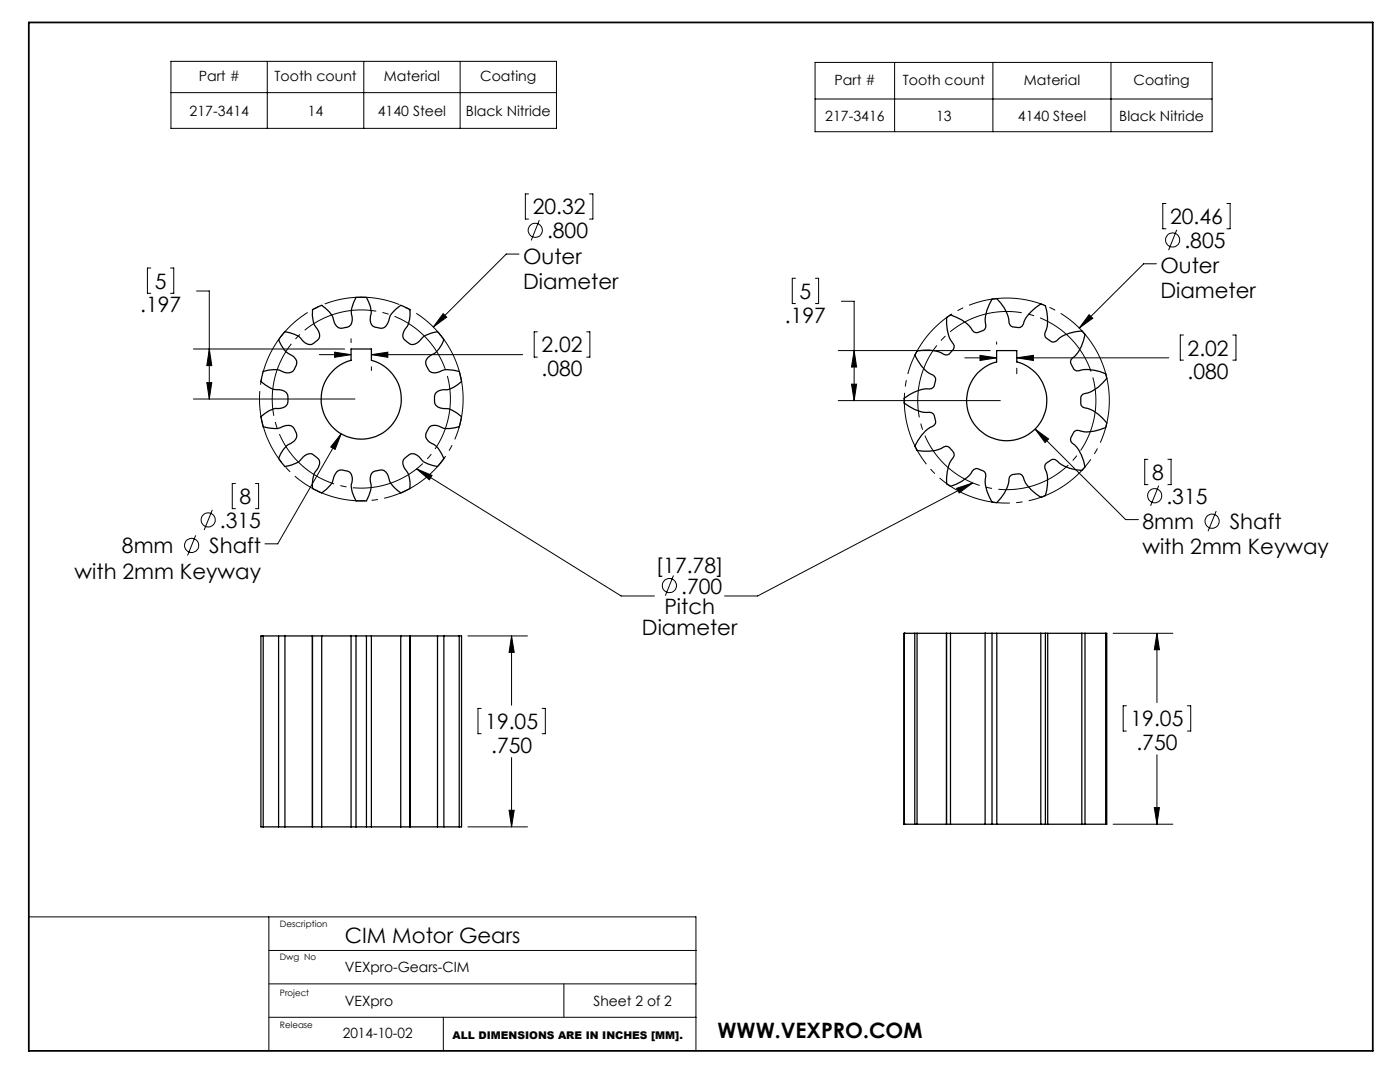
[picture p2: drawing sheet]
<svg xmlns="http://www.w3.org/2000/svg" width="279mm" height="216mm" viewBox="0 0 279 216" stroke-linecap="round" stroke-linejoin="round" font-family="sans-serif">
<g fill="none" stroke="#000" stroke-width=".2">
<path d="M34.1 12.2h77v13.4h-77zM34.1 18.5h77M53.3 12.2v13.4M72.6 12.2v13.4M91.8 12.2v13.4M162.7 12.5h79.2v13.8h-79.2zM162.7 19.8h79.2M178.5 12.5v13.8M198.2 12.5v13.8M221.7 12.5v13.8M105.5 38.7h-.7v5h.7M117.7 38.7h.6v5h-.6"/>
<path d="M30.1 53.5h-.7v5h.7M34 53.5h.7v5h-.7M39.2 58.1h2.6v21.5M103.6 50.7h-2.6l-14.5 14.6M107.6 43.9l-1.6 4.1M158.7 55.5h-.6v5.1h.6M162.7 55.5h.7v5.1h-.7M230.8 52.6h-2.6l-12.8 12.9M232.7 40.6h-.6v5h.6M234.8 45.9l-1.6 4M244.9 40.6h.6v5h-.6M38.6 69.6h30.2"/>
<path d="M38.6 79.6h32.2M41.3 76.3h1l-.5 3.3zM41.8 69.6l.5 3.4h-1zM63.7 70.8h6.4M66.8 70.3l3.3 .5-3.3 .5zM70.1 67.6v.8M74.1 73.2v.7M74.1 70.8h30.2M74.1 70.8l3.3-.5v1zM88.4 62.6l.7 .7-2.6 2zM107.2 66.2h-.6v5.1h.6M117.1 66.2h.6v5.1h-.6"/>
<path d="M167.3 70h30.3M167.3 79.9h32.3M167.9 60.1h2.6v19.8M169.9 76.7h1.1l-.5 3.2zM170.5 70l.5 3.2h-1.1zM192.5 71.4h6.4M195.6 70.9l3.3 .5-3.3 .5zM198.9 68.2v.5M202.9 73.5v1.1M202.9 71.4h30.4M202.9 71.4l3.3-.5v1zM217.3 62.8l.8 .7-2.7 2z"/>
<path d="M236.2 66.9h-.7v5h.7M246 66.9h.7v5h-.7M47 96.5h-.6v5h.6M51 96.5h.6v5h-.6M68.1 86.6l-12.7 21.9h-2.5M68.1 86.6l-1.2 3.1-.9-.5zM83.1 93.6l3.1 1.3-.5 .8zM83.1 93.6l40.9 25.3h6.6M190.9 97.4l3.2-1-2.7 2zM194.1 96.4l-42.9 22.5h-6.6M206.6 85.6l18 18.1h2.6M206.6 85.6l2.7 2-.7 .7z"/>
<path d="M229.1 91.7h-.6v5h.6M231.2 96.9l-1.6 4M233.1 91.7h.6v5h-.6M39.1 106.8l-1.7 4M42.4 101.7l-1.7 4.1M134.4 114.8l-1.6 4.1M242.7 102l-1.6 4M93.4 126.9h11.9M102.1 126.9v13.8M102.1 126.9l.5 3.3h-1zM222.1 126.4h12M230.9 126.4v13.8"/>
<path d="M230.9 126.4l.5 3.2h-1zM96 141.4h-.6v5h.6M102.1 151.2v13.8M108.2 141.4h.6v5h-.6M224.8 140.8h-.6v5.1h.6M230.9 150.6v13.9M237 140.8h.6v5.1h-.6M93.4 165h11.9M101.6 161.7h1l-.5 3.3zM222.1 164.5h12M230.4 161.1h1l-.5 3.4zM5.8 183h133.1v26.7"/>
<path d="M53.7 196.3h85.2M53.7 189.7h85.2M53.7 183v26.7M112.5 196.3v6.7M53.7 203h85.2M88.5 203v6.7"/>
<circle cx="106.8" cy="46" r="1.42"/>
<circle cx="234" cy="47.9" r="1.41"/>
<circle cx="230.4" cy="98.9" r="1.42"/>
<circle cx="38.2" cy="108.9" r="1.41"/>
<circle cx="41.5" cy="103.7" r="1.42"/>
<circle cx="133.6" cy="116.8" r="1.41"/>
<circle cx="241.9" cy="104" r="1.41"/>
</g>
<path d="M91.5 73.7a20.3 20.3 0 0 0-34-8.2 20.3 20.3 0 0 0 9.2 33.7 20.3 20.3 0 0 0 25.2-24.3l-.4-1.2" fill="none" stroke="#000" stroke-width=".2" stroke-dasharray="15.2 1.3 1.3 1.3" stroke-dashoffset=".9" stroke-linecap="butt"/>
<path d="M89.1 74.4a17.8 17.8 0 0 0-29.7-7.2 17.8 17.8 0 0 0 7.9 29.5 17.8 17.8 0 0 0 22.1-21.1l-.3-1.2M217.9 74.7a17.8 17.8 0 0 0-29.7-7.2 17.8 17.8 0 0 0 8 29.6 17.8 17.8 0 0 0 22-21.2l-.3-1.2" fill="none" stroke="#000" stroke-width=".2" stroke-dasharray="15.2 1.3 1.3 1.3" stroke-dashoffset="-.6" stroke-linecap="butt"/>
<path d="M220.5 73.9a20.5 20.5 0 0 0-34.2-8.2 20.5 20.5 0 0 0 9.2 34 20.5 20.5 0 0 0 25.3-24.5l-.3-1.3" fill="none" stroke="#000" stroke-width=".2" stroke-dasharray="15.2 1.3 1.3 1.3" stroke-dashoffset=".5" stroke-linecap="butt"/>
<path d="M5.8 4.5h268.2v205.2h-268.2z" fill="none" stroke="#000" stroke-width=".35"/>
<g fill="#000">
<path d="M88.4 62.6l-1.9 2.7 2.6-2zM217.3 62.8l-1.9 2.7 2.7-2z"/>
<path d="M68.1 86.6l-2.1 2.6 .9 .5zM41.8 69.6l.5 3.4h-1zM41.3 76.3h1l-.5 3.3zM74.1 70.8l3.3-.5v1zM66.8 70.3l3.3 .5-3.3 .5zM102.1 126.9l.5 3.3h-1zM101.6 161.7h1l-.5 3.3zM170.5 70l.5 3.2h-1.1zM169.9 76.7h1.1l-.5 3.2zM202.9 71.4l3.3-.5v1zM195.6 70.9l3.3 .5-3.3 .5zM206.6 85.6l2 2.7 .7-.7zM230.9 126.4l.5 3.2h-1zM230.4 161.1h1l-.5 3.4z"/>
<path d="M83.1 93.6l3.1 1.3-.5 .8zM190.9 97.4l3.2-1-2.7 2z"/>
</g>
<g fill="none" stroke="#000" stroke-width=".25">
<path d="M56.7 66.4l.2-.2 .9 .2a5.5 5.5 0 0 1 3.1 2 1.44 1.44 0 0 0 2.1-.2 1.56 1.56 0 0 0 .3-2.5 4.1 4.1 0 0 1-.9-3.9l1.8-.9a5.2 5.2 0 0 1 2.4 3 1.67 1.67 0 0 0 2.2 1.5 1.56 1.56 0 0 0 1.5-2.2 3.5 3.5 0 0 1 .3-2.8l.4-1.1h2.1l.5 .9a4.2 4.2 0 0 1 .3 3.3 1.47 1.47 0 0 0 1.5 1.9 1.58 1.58 0 0 0 2.2-1.3 3.2 3.2 0 0 1 1.5-2.5l.9-.7 .2 .1 1.6 .8v1a4.2 4.2 0 0 1-1.1 3.1 1.51 1.51 0 0 0 .5 2.3 1.58 1.58 0 0 0 2.6-.2 3.5 3.5 0 0 1 2.4-1.6l1.1-.2 .2 .2 1.1 1.4-.4 .9a4.3 4.3 0 0 1-2.3 2.3 1.64 1.64 0 0 0-.4 2.7 1.83 1.83 0 0 0 2.7 .2 5.7 5.7 0 0 1 3.5 .2l.4 2a4.5 4.5 0 0 1-3.8 1.7 1.54 1.54 0 0 0-1.6 1.8 1.61 1.61 0 0 0 1.8 1.9 3.4 3.4 0 0 1 2.7 .9l.9 .7v.3l-.4 1.8-1 .2a3.6 3.6 0 0 1-3.2-.4 1.52 1.52 0 0 0-2.2 1 1.58 1.58 0 0 0 .8 2.4 3.7 3.7 0 0 1 2 2.1l.5 1-.3 .4-1 1.2-.9-.2a5.5 5.5 0 0 1-3.1-2.1 1.44 1.44 0 0 0-2.1 .3 1.56 1.56 0 0 0-.3 2.5 4.1 4.1 0 0 1 .9 3.9l-1.8 .9a5.2 5.2 0 0 1-2.4-3 1.67 1.67 0 0 0-2.2-1.5 1.56 1.56 0 0 0-1.5 2.2 3.5 3.5 0 0 1-.3 2.8l-.5 1h-2.1l-.4-.8a3.9 3.9 0 0 1-.3-3.3 1.51 1.51 0 0 0-1.5-1.9 1.58 1.58 0 0 0-2.2 1.3 3.2 3.2 0 0 1-1.5 2.4l-.9 .8-.2-.1-1.6-.8-.1-1a4 4 0 0 1 1.2-3.1 1.51 1.51 0 0 0-.5-2.3 1.58 1.58 0 0 0-2.6 .2 3.5 3.5 0 0 1-2.4 1.6l-1.1 .2-.4-.4-.9-1.2 .4-.9a4.3 4.3 0 0 1 2.3-2.3 1.51 1.51 0 0 0 .6-2.3 1.57 1.57 0 0 0-2.4-.9 3.3 3.3 0 0 1-2.8 .3l-1.2-.2-.1-.5-.3-1.6 .7-.6a4 4 0 0 1 3.1-1 1.55 1.55 0 0 0 1.6-1.9 1.61 1.61 0 0 0-1.8-1.8 3.3 3.3 0 0 1-2.7-1l-.9-.7 .4-2 2-.3h1l.8 .3a1.8 1.8 0 0 0 2.8-1.2 1.92 1.92 0 0 0-1.5-2.3 5.1 5.1 0 0 1-2-2.8zM70.1 69.6h4v2.3a8 8 0 0 1 4.5 12.3 8 8 0 0 1-13.1 0 8 8 0 0 1 4.6-12.3zM189 63.3l.6-.4a7.4 7.4 0 0 1 4.8 3.4 2.64 2.64 0 0 0 2.1-.5l.2-.4a7.4 7.4 0 0 1 1.4-5.7l.7-.1a7.8 7.8 0 0 1 2.7 5.2 1.56 1.56 0 0 0 1.5 .5 1.12 1.12 0 0 0 1.4-1.2 8 8 0 0 1 3.4-3.4l.8 .3a8 8 0 0 1-.1 5.8 1.64 1.64 0 0 0 1 1.2 .95 .95 0 0 0 1.4 0 6.4 6.4 0 0 1 5.1-1.9l.5 .5a7.3 7.3 0 0 1-2.8 5.2 2.38 2.38 0 0 0 1.2 2.2 7.8 7.8 0 0 1 5.8 .7l.2 .7a7.5 7.5 0 0 1-4.9 3.3 2.4 2.4 0 0 0 0 2.5 7.2 7.2 0 0 1 4.9 3.3l-.2 .7a7.3 7.3 0 0 1-5.8 .7 2.49 2.49 0 0 0-1.2 2.2 7.1 7.1 0 0 1 2.8 5.1l-.6 .7a7.9 7.9 0 0 1-5.4-2.2 2.69 2.69 0 0 0-1.9 1v.9a6.5 6.5 0 0 1-.1 5.4l-.7 .2a7.4 7.4 0 0 1-3.8-4.4 2.61 2.61 0 0 0-2.2 0l-.3 .3a7.6 7.6 0 0 1-2.7 5.2l-.7-.1a7.4 7.4 0 0 1-1.4-5.7 2.42 2.42 0 0 0-1.9-1l-.4 .2a7.5 7.5 0 0 1-4.8 3.3l-.6-.4a7.3 7.3 0 0 1 1.4-5.7 2.4 2.4 0 0 0-1.6-1.9 7.3 7.3 0 0 1-5.8 .8l-.4-.8a8.1 8.1 0 0 1 3.9-4.2 1.58 1.58 0 0 0 0-1.6 1.1 1.1 0 0 0-1.6-.9 7.3 7.3 0 0 1-4.5-1.9v-.8a7.6 7.6 0 0 1 5.5-2.1 1.52 1.52 0 0 0 .8-1.4 1.13 1.13 0 0 0-1.1-1.5 7.5 7.5 0 0 1-3-3.7l.4-.8a7.6 7.6 0 0 1 5.8 .7 1.47 1.47 0 0 0 1.3-.9 .96 .96 0 0 0 .1-1.3 6.8 6.8 0 0 1-1.2-5.3zM198.9 70h4v2.2a8 8 0 0 1 4.6 12.3 8 8 0 0 1-13.2 0 8 8 0 0 1 4.6-12.3zM52.5 126.9h3M52.5 126.9h-.4v38.1h.4M52.5 126.9v38.1M56.9 126.9h5.4v38.1h-5.4M56.9 126.9h-1.3v38.1h1.3M56.9 126.9v38.1M64.2 126.9h5.9v38.1h-5.9M64.2 126.9h-1.8v38.1h1.8"/>
<path d="M64.2 126.9v38.1M70.1 126.9h.9M71 126.9h2.1M71 126.9v38.1M73.1 126.9h1M73.1 126.9v38.1M80 126.9h-5.9v38.1h5.9M80 126.9h1.8v38.1h-1.8M80 126.9v38.1M81.9 126.9h5.4M87.3 126.9h1.3v38.1h-1.3M87.3 126.9v38.1"/>
<path d="M88.7 126.9h3M91.7 126.9h.4v38.1h-.4M91.7 126.9v38.1M180.4 126.4h2.1M180.4 126.4h.1M180.4 126.4v38.1M183 126.4h5.8M183 126.4h-.4v38.1h.4M183 126.4v38.1M189.7 126.4h6.9M189.7 126.4h-.8v38.1h.8M189.7 126.4v38.1"/>
<path d="M196.6 126.4v38.1M196.6 126.4h1.4M198 126.4h.9M198 126.4v38.1M198.9 126.4h8.8M198.9 126.4v38.1M207.7 126.4h.9M207.7 126.4v38.1M208.6 126.4h.5M208.6 126.4v38.1M209.1 126.4v38.1M209.1 126.4h6.8"/>
<path d="M215.9 126.4h.6v38.1h-.6M215.9 126.4v38.1M216.6 126.4h4.1M220.7 126.4h.2v38.1h-.2M220.7 126.4v38.1M52.5 165h3M70.1 165h.9M71 165h2.1M73.1 165h1M81.9 165h5.4M88.7 165h3M180.4 164.5h2.1"/>
<path d="M180.4 164.5h.1M183 164.5h5.8M189.7 164.5h6.9M196.6 164.5h1.4M198 164.5h.9M198.9 164.5h8.8M207.7 164.5h.9M208.6 164.5h.5M209.1 164.5h6.8M216.6 164.5h4.1"/>
</g>
<g font-size="4.2">
<text x="106.3" y="42.8">20.32</text>
<text x="109.2" y="47.5">.800</text>
<text x="233.5" y="44.7">20.46</text>
<text x="104.4" y="52.6">Outer</text>
<text x="236.4" y="49.5">.805</text>
<text x="30.9" y="57.6">5</text>
<text x="104.4" y="57.6">Diameter</text>
<text x="159.6" y="59.6">5</text>
<text x="231.6" y="54.5">Outer</text>
<text x="231.6" y="59.6">Diameter</text>
<text x="28" y="62.4">.197</text>
<text x="156.7" y="64.4">.197</text>
<text x="108.1" y="70.3">2.02</text>
<text x="237" y="70.9">2.02</text>
<text x="108.1" y="75.1">.080</text>
<text x="237" y="75.7">.080</text>
<text x="229.9" y="95.8">8</text>
<text x="47.8" y="100.6">8</text>
<text x="232.8" y="100.5">.315</text>
<text x="43.9" y="105.3">.315</text>
<text x="228" y="105.5">8mm</text>
<text x="245.4" y="105.5">Shaft</text>
<text x="24.3" y="110.4">8mm</text>
<text x="41.8" y="110.4">Shaft</text>
<text x="228" y="110.6">with 2mm Keyway</text>
<text x="14.9" y="115.5">with 2mm Keyway</text>
<text x="130.9" y="114.3">[17.78]</text>
<text x="135.9" y="118.4">.700</text>
<text x="132.6" y="122.6">Pitch</text>
<text x="128.1" y="126.8">Diameter</text>
<text x="96.8" y="145.5">19.05</text>
<text x="225.6" y="144.9">19.05</text>
<text x="226.8" y="149.7">.750</text>
<text x="98" y="150.2">.750</text>
<text x="68.8" y="188.2">CIM Motor Gears</text>
<text x="143.2" y="207.1">WWW.VEXPRO.COM</text>
</g>
<g font-size="2.8">
<text x="39.7" y="16.1">Part #</text>
<text x="54.8" y="16.1">Tooth count</text>
<text x="76.6" y="16.1">Material</text>
<text x="95.8" y="16.1">Coating</text>
<text x="166.5" y="16.9">Part #</text>
<text x="180.2" y="16.9">Tooth count</text>
<text x="204.3" y="16.9">Material</text>
<text x="226.2" y="16.9">Coating</text>
<text x="37.8" y="23.1">217-3414</text>
<text x="61.4" y="23.1">14</text>
<text x="75.4" y="23.1">4140 Steel</text>
<text x="93" y="23.1">Black Nitride</text>
<text x="164.7" y="24.1">217-3416</text>
<text x="186.8" y="24.1">13</text>
<text x="203.1" y="24.1">4140 Steel</text>
<text x="223.4" y="24.1">Black Nitride</text>
<text x="68.8" y="193.9">VEXpro-Gears-CIM</text>
<text x="68.8" y="200.7">VEXpro</text>
<text x="118.4" y="200.7">Sheet 2 of 2</text>
<text x="68.4" y="207.1">2014-10-02</text>
</g>
<text font-size="2.1" x="90.3" y="207.2">ALL DIMENSIONS ARE IN INCHES [MM].</text>
<g font-size="1.8">
<text x="55.8" y="185">Description</text>
<text x="55.8" y="191.6">Dwg No</text>
<text x="55.9" y="198.7">Project</text>
<text x="55.9" y="205.2">Release</text>
</g>
</svg>
